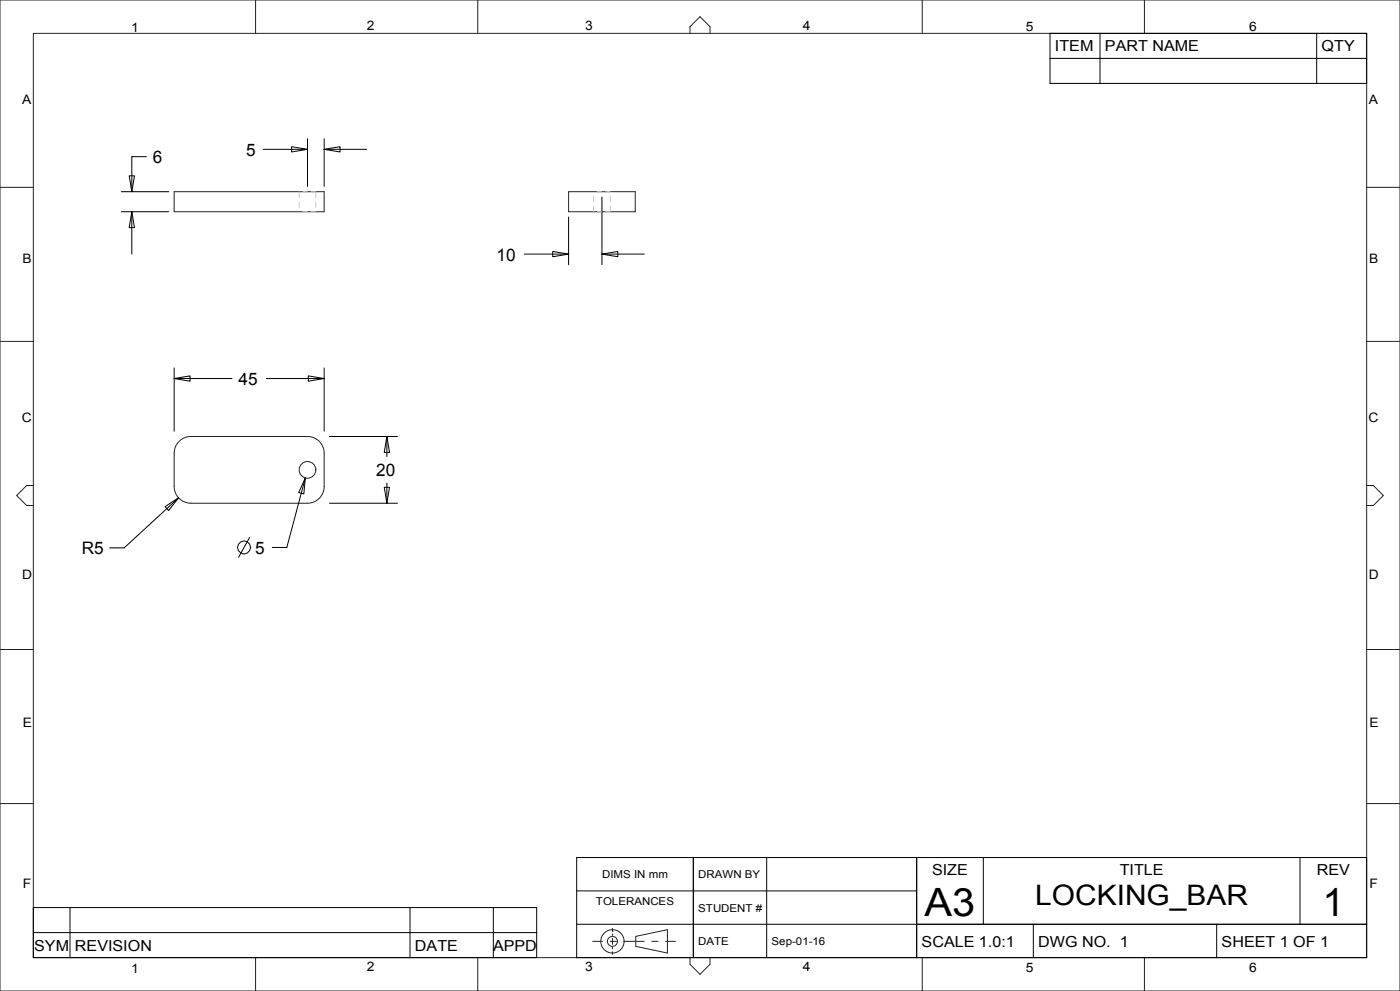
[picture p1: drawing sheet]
<svg xmlns="http://www.w3.org/2000/svg" width="420mm" height="297mm" viewBox="0 0 420 297" stroke-linecap="round" stroke-linejoin="round" font-family="sans-serif">
<g fill="none" stroke="#000" stroke-width=".3">
<path d="M315 10h95v15h-95zM315 17.5h95M330 10v15M395 10v15M36.4 57.5h14.3M38.8 52.7h1.5l-.8 4.8zM43.9 47h-4.4v10.5M79 44.8h13.2M87.5 44l4.7 .8-4.7 .7zM92.2 41.6v14.3M97.2 44.8l4.8-.8v1.5zM97.2 44.8h12.7"/>
<path d="M97.2 41.6v14.3M180.6 59v20.3M36.4 63.5h14.3M39.5 63.5l.8 4.7h-1.5zM39.5 63.5v12.7M157.3 76.2h13.3M165.8 75.4l4.8 .8-4.8 .7zM170.6 65v14.3M180.6 76.2l4.7-.8v1.5zM180.6 76.2h12.7M52.2 113.4l4.8-.7v1.5zM52.2 110.3v18.9"/>
<path d="M52.2 113.4h17.4M79.9 113.4h17.3M92.5 112.7l4.7 .7-4.7 .8zM97.2 110.3v18.9M98.8 130.8h20.4M116.1 130.8l.8 4.8h-1.6zM116.1 130.8v6M49.5 151.8l4.1-2.6-3 3.8zM53.6 149.2l-16.4 15h-4.3M91.6 143.2l-.5 4.8-1.5-.4zM91.6 143.2l-5.6 20.9h-4.3M98.8 150.8h20.4"/>
<path d="M115.3 146.1h1.6l-.8 4.7zM116.1 144.8v6M74.9 161.1l-3.3 5.9M173 257h237v30h-237zM208 257v30M230 257v30M275 257v30M295 257v20M390 257v20M10 272h151v15h-151zM10 279.5h151M21 272v15"/>
<path d="M123 272v15M148 272v15M173 277h237M173 267h102M310 277v10M365 277v10"/>
<circle cx="73.2" cy="164.1" r="1.95"/>
</g>
<g fill="none" stroke="#222226" stroke-width=".3">
<path d="M0 0h420v297h-420zM10 10h400v277h-400zM76.7 0v10M143.3 0v10M207 10v-2l3-3 3 3v2M276.7 0v10M343.3 0v10M0 56.2h10M52.2 57.5h45v6h-45zM170.6 57.5h20v6h-20zM410 56.2h10M0 102.3h10"/>
<path d="M410 102.3h10M53.4 132.6a5 5 0 0 1 3.8-1.8h35a5 5 0 0 1 5 5v10a5 5 0 0 1-5 5h-35a5 5 0 0 1-5-5v-10a5 5 0 0 1 1.2-3.2zM10 145.5h-2l-3 3 3 3h2M410 145.5h2l3 3-3 3h-2M0 194.7h10M410 194.7h10M0 240.8h10M410 240.8h10M183.7 279.1h.1M183.7 278.1v1M183.7 279.8v.7M76.7 287v10"/>
<path d="M143.3 287v10M177.7 282.1h3.2M182.9 282.1h2.1M183.7 281.1v2M183.7 283.8v.7M183.7 285.1v1M187.1 282.1h6.3M190.7 280.6l9.5-2v7l-9.5-2zM195.4 282.1h2.1M199.6 282.1h3.1M207 287v2l3 3 3-3v-2M276.7 287v10"/>
<path d="M343.3 287v10"/>
<circle cx="183.7" cy="282.1" r="3.5"/>
<circle cx="183.7" cy="282.1" r="1.5"/>
</g>
<!-- layer: 02___PRT_ALL_AXES -->
<g fill="none" stroke="#c2c2cc" stroke-width=".3">
<path d="M89.7 57.5v1.8M90.7 57.5h1.5M93.2 57.5h1.5v1.8M178.1 57.5h.1M178.1 58.7v1.8M179.1 57.5h1.5M181.6 57.5h1.5M183.1 58.7v1.8M89.7 60.5v1.8M90.7 63.5h1.5M93.2 63.5h1.5M94.7 60.5v1.8"/>
<path d="M178.1 63.5h.1M178.1 61.7v1.8M179.1 63.5h1.5M183.1 61.7v1.8h-1.5"/>
</g>
<circle cx="92.2" cy="140.8" r="2.5" fill="none" stroke="#222226" stroke-width=".3"/>
<g font-size="11.7">
<text x="277.4" y="274.5">A3</text>
<text x="396.7" y="274.4">1</text>
</g>
<text font-size="8.5" x="310.6" y="271.3">LOCKING_BAR</text>
<g font-size="5.2">
<text x="73.8" y="46.7">5</text>
<text x="45.9" y="48.9">6</text>
<text x="149" y="78.1">10</text>
<text x="71.6" y="115.4">45</text>
<text x="112.9" y="142.8">20</text>
<text x="24.5" y="166.2">R5</text>
<text x="76.5" y="166.1">5</text>
</g>
<g font-size="4.6">
<text x="316.5" y="15.3">ITEM</text>
<text x="331.5" y="15.3">PART NAME</text>
<text x="396.5" y="15.3">QTY</text>
<text x="335.9" y="262.3">TITLE</text>
<text x="395" y="262.3">REV</text>
<text x="10.3" y="285">SYM</text>
<text x="22.5" y="285">REVISION</text>
<text x="124.5" y="285">DATE</text>
<text x="147.9" y="285">APPD</text>
<text x="276.5" y="283.8">SCALE 1.0:1</text>
</g>
<g font-size="4.5">
<text x="279.6" y="262.3">SIZE</text>
<text x="311.5" y="283.8">DWG NO. 1</text>
<text x="366.5" y="283.8">SHEET 1 OF 1</text>
</g>
<g font-size="3.9">
<text x="39.3" y="9.7">1</text>
<text x="110" y="9.1">2</text>
<text x="175.5" y="9.1">3</text>
<text x="240.8" y="9">4</text>
<text x="307.7" y="9.3">5</text>
<text x="374.7" y="9.3">6</text>
<text x="6.7" y="31.1">A</text>
<text x="410.7" y="31.1">A</text>
<text x="6.7" y="78.9">B</text>
<text x="410.7" y="78.9">B</text>
<text x="6.5" y="126.5">C</text>
<text x="410.5" y="126.5">C</text>
<text x="6.7" y="173.5">D</text>
<text x="410.7" y="173.5">D</text>
<text x="6.9" y="217.9">E</text>
<text x="410.9" y="217.9">E</text>
<text x="6.9" y="266.3">F</text>
<text x="410.9" y="266.3">F</text>
<text x="39.3" y="291.7">1</text>
<text x="110" y="291.1">2</text>
<text x="175.5" y="291.1">3</text>
<text x="240.8" y="291">4</text>
<text x="307.7" y="291.3">5</text>
<text x="374.7" y="291.3">6</text>
</g>
<g font-size="3.3">
<text x="180.6" y="263.3">DIMS IN mm</text>
<text x="209.5" y="263.3">DRAWN BY</text>
<text x="178.8" y="271.4">TOLERANCES</text>
<text x="209.5" y="273.3">STUDENT #</text>
</g>
<g font-size="3.2">
<text x="209.5" y="283.3">DATE</text>
<text x="231.5" y="283.3">Sep-01-16</text>
</g>
</svg>
